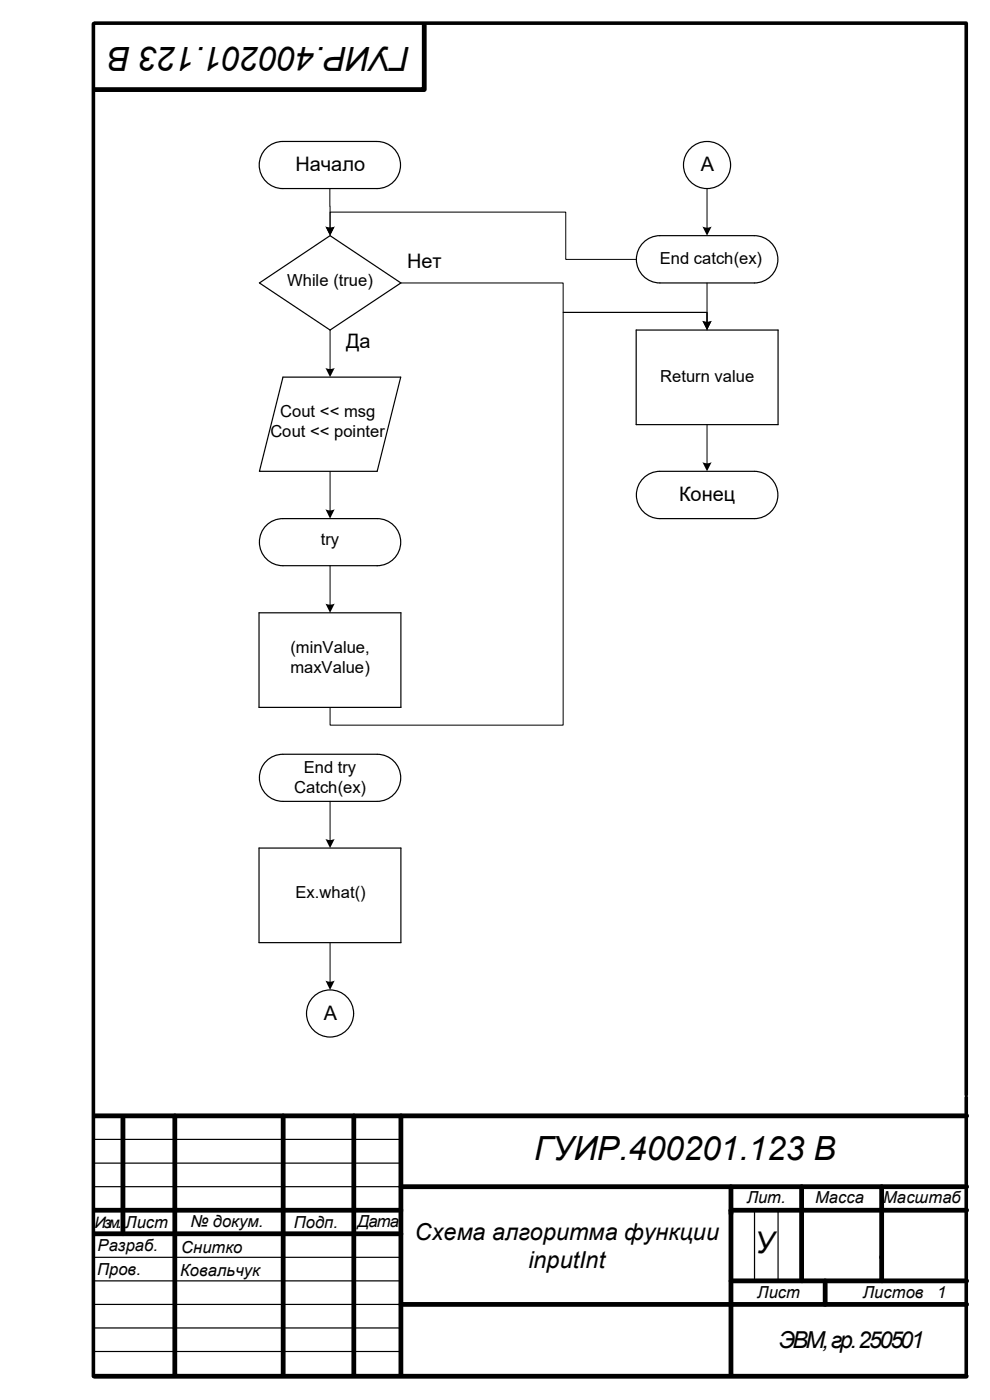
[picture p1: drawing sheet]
<svg xmlns="http://www.w3.org/2000/svg" width="210mm" height="297mm" viewBox="0 0 210 297" stroke-linecap="round" stroke-linejoin="round" font-family="sans-serif">
<path d="M19.8 5v287M20 4.9h185v227.4M205 232.8v59.2" fill="none" stroke="#000" stroke-width=".76"/>
<g fill="none" stroke="#000" stroke-width="1">
<path d="M90 5.4v13.6h-70M20.1 236.7h185M26.1 237.2v24.5M37.1 236.7v55M60.1 236.7v55M75.1 236.7v55M85 236.7v55M20.1 256.8h64.9M85 251.8h120.1M155.1 251.8v39.9M155.1 256.8h50M170.1 251.8v19.9"/>
<path d="M187 251.8v19.9M20.1 261.7h64.9M85 276.7h120.1M155.1 271.7h50M175 271.7v5M20 292h185"/>
</g>
<g fill="none" stroke="#000" stroke-width=".25">
<path d="M56.2 31.8a5 5 0 0 1 3.8-1.8h20a5 5 0 0 1 5 5 5 5 0 0 1-5 5h-20a5 5 0 0 1-4.5-2.9 5 5 0 0 1 .7-5.3zM136.8 51.2a5 5 0 0 1 3.2-1.2h20a5 5 0 0 1 5 5 5 5 0 0 1-5 5h-20a5 5 0 0 1-4.7-3.3 5 5 0 0 1 1.5-5.5zM55 60l15-10 15 10-15 10zM135 70h30.1v20.1h-30.1zM60 80h25l-5 20h-25zM56.2 111.8a5 5 0 0 1 3.8-1.8h20a5 5 0 0 1 5 5 5 5 0 0 1-5 5h-20a5 5 0 0 1-4.5-2.9 5 5 0 0 1 .7-5.3zM136.8 101.2a5 5 0 0 1 3.2-1.2h20a5 5 0 0 1 5 5 5 5 0 0 1-5 5h-20a5 5 0 0 1-4.7-3.3 5 5 0 0 1 1.5-5.5zM54.9 130h30.1v20.1h-30.1zM54.9 179.9h30.1v20.1h-30.1zM56.8 161.2a5 5 0 0 1 3.2-1.2h20a5 5 0 0 1 5 5 5 5 0 0 1-5 5h-20a5 5 0 0 1-4.7-3.3 5 5 0 0 1 1.5-5.5zM20.1 241.7h64.9M20.1 246.8h64.9"/>
<path d="M20.1 251.8h64.9M160.1 256.8v14.9M165.1 256.8v14.9M20.1 266.7h64.9M20.1 271.7h64.9M20.1 276.7h64.9M20.1 281.7h64.9M20.1 286.7h64.9"/>
<circle cx="150" cy="35" r="5"/>
<circle cx="70" cy="215" r="5"/>
</g>
<path d="M70 40v8.6v-3.6h50v10h15M150 40v8.6M70 70v8.5M85 60h34.5v6.3h30.5v3.7M150 60v8.5v-2.2h-30.5v87.5h-49.5v-3.7M70 100v8.5M150 90.1v8.4M70 120v8.5M70 170v8.4M70 200v8.5" fill="none" stroke="#000" stroke-width=".21"/>
<g fill="#000">
<path d="M69 48a2 2 0 0 0 2 0l-1 2z" fill-rule="evenodd"/>
<path d="M69 48a2 2 0 0 0 2 0l-1 2z" fill-rule="evenodd"/>
<path d="M149 48a2 2 0 0 0 2 0l-1 2z" fill-rule="evenodd"/>
<path d="M149 68.1l1.2 .2 .8-.2-1 1.9z" fill-rule="evenodd"/>
<path d="M149 68.1l1.2 .2 .8-.2-1 1.9z" fill-rule="evenodd"/>
<path d="M69 78.1l.8 .2 1.2-.2-1 1.9z" fill-rule="evenodd"/>
<path d="M149 98a2 2 0 0 0 2 0l-1 2z" fill-rule="evenodd"/>
<path d="M69 108a1.98 1.98 0 0 0 2 0l-1 2z" fill-rule="evenodd"/>
<path d="M69 128.1l1.2 .2 .8-.2-1 1.9z" fill-rule="evenodd"/>
<path d="M69 178a1.98 1.98 0 0 0 2 0l-1 1.9z" fill-rule="evenodd"/>
<path d="M69 208a1.98 1.98 0 0 0 2 0l-1 2z" fill-rule="evenodd"/>
</g>
<g font-size="7.1">
<text x="87" y="9.9" transform="rotate(-180 87 9.9)">ГУИР.400201.123 В</text>
<text x="113.3" y="246.1">ГУИР.400201.123 В</text>
</g>
<text font-size="6.4" x="160.1" y="265.9">У</text>
<g font-size="5">
<text x="88" y="263">Схема алгоритма функции</text>
<text x="112.1" y="269">inputInt</text>
<text x="165.2" y="286">ЭВМ, гр. 250501</text>
</g>
<g font-size="4.2">
<text x="62.7" y="36.3">Начало</text>
<text x="148.7" y="36.3">А</text>
<text x="86.4" y="56.8">Нет</text>
<text x="73.4" y="73.8">Да</text>
<text x="144.1" y="106.3">Конец</text>
<text x="68.7" y="216.3">А</text>
</g>
<g font-size="3.5">
<text x="140" y="56.1">End catch(ex)</text>
<text x="60.9" y="60.6">While (true)</text>
<text x="140" y="81.1">Return value</text>
<text x="59.4" y="88.5">Cout &lt;&lt; msg</text>
<text x="57.4" y="92.8">Cout &lt;&lt; pointer</text>
<text x="68.1" y="115.6">try</text>
<text x="61.6" y="138.5">(minValue,</text>
<text x="61.6" y="142.7">maxValue)</text>
<text x="64.4" y="164">End try</text>
<text x="62.4" y="168.1">Catch(ex)</text>
<text x="62.7" y="190.6">Ex.what()</text>
<text x="158.4" y="255.3">Лит.</text>
<text x="172.9" y="255.3">Масса</text>
<text x="187.4" y="255.3">Масштаб</text>
<text x="26.6" y="260.5">Лист</text>
<text x="40.4" y="260.4">№ докум.</text>
<text x="62.3" y="260.5">Подп.</text>
<text x="75.9" y="260.4">Дата</text>
<text x="20.7" y="265.5">Разраб.</text>
<text x="38.4" y="265.9">Снитко</text>
<text x="20.6" y="270.5">Пров.</text>
<text x="38.2" y="270.8">Ковальчук</text>
<text x="160.7" y="275.3">Лист</text>
<text x="183" y="275.3">Листов</text>
<text x="198.8" y="275.4">1</text>
</g>
<text font-size="3.3" x="20.1" y="260.5">Изм.</text>
</svg>
